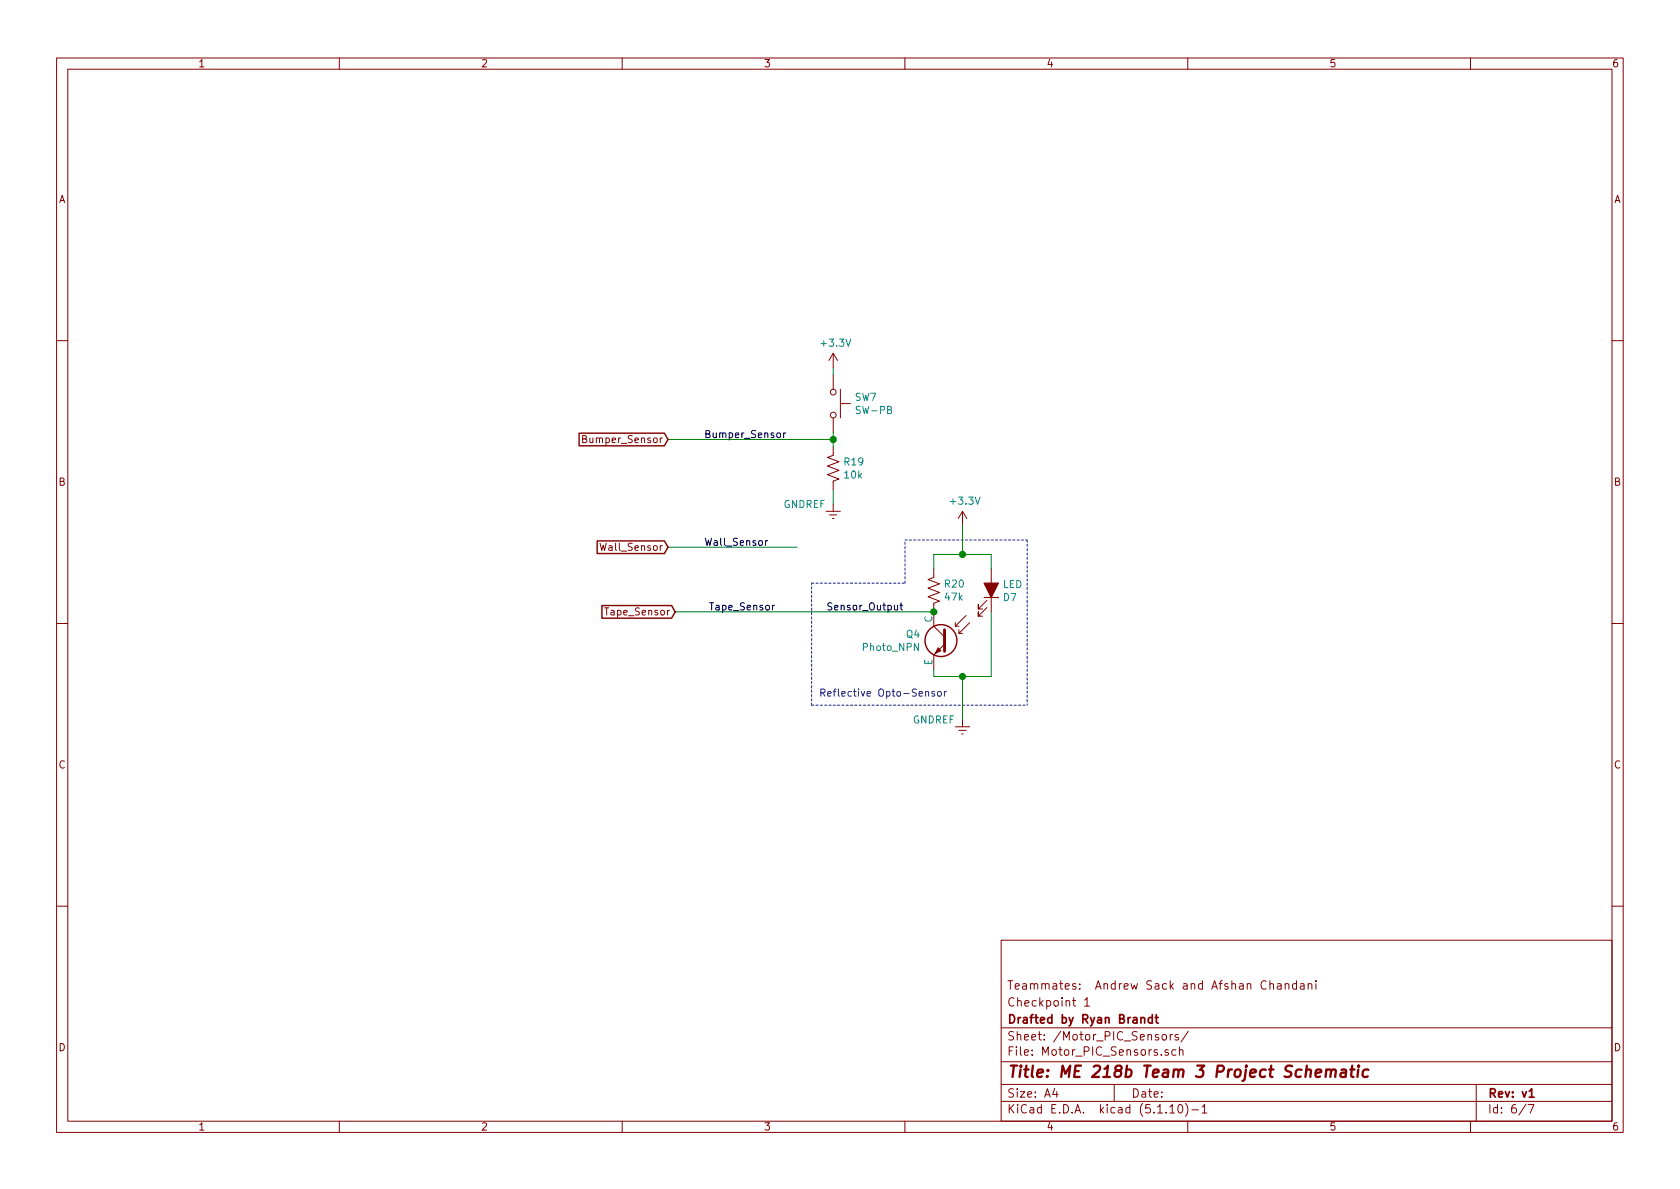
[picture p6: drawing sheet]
EESchema Schematic File Version 4
EELAYER 30 0
EELAYER END
$Descr A4 11693 8268
encoding utf-8
Sheet 6 7
Title "ME 218b Team 3 Project Schematic"
Date ""
Rev "v1"
Comp "Drafted by Ryan Brandt"
Comment1 "Checkpoint 1"
Comment2 "Teammates:  Andrew Sack and Afshan Chandani"
Comment3 ""
Comment4 ""
$EndDescr
$Comp
L ME218_BaseLib:LED D7
U 1 1
P 6900 4100
F 0 "D7" V 6847 4178 50  0000 L CNN
F 1 "LED" V 6938 4178 50  0000 L CNN
F 2 "" H 6900 4100 50  0001 C CNN
F 3 "" H 6900 4100 50  0001 C CNN
	1    6900 4100
	0    1    -1   0   
$EndComp
$Comp
L ME218_BaseLib:Res1 R20
U 1 1
P 6500 4100
F 0 "R20" H 6432 4146 50  0000 R CNN
F 1 "47k" H 6432 4055 50  0000 R CNN
F 2 "" V 6540 4090 50  0001 C CNN
F 3 "" H 6500 4100 50  0001 C CNN
	1    6500 4100
	-1   0    0    -1  
$EndComp
$Comp
L ME218_BaseLib:Photo_NPN Q4
U 1 1
P 6600 4450
F 0 "Q4" H 6791 4496 50  0000 L CNN
F 1 "Photo_NPN" H 6791 4405 50  0000 L CNN
F 2 "" H 6800 4550 50  0001 C CNN
F 3 "" H 6600 4450 50  0001 C CNN
	1    6600 4450
	-1   0    0    -1  
$EndComp
Wire Wire Line
	6900 4250 6900 4700
Wire Wire Line
	6900 4700 6700 4700
Wire Wire Line
	6500 4700 6500 4650
Wire Wire Line
	6900 3950 6900 3850
Wire Wire Line
	6900 3850 6700 3850
Wire Wire Line
	6500 3850 6500 3950
Wire Wire Line
	6700 3850 6700 3650
Connection ~ 6700 3850
Wire Wire Line
	6700 3850 6500 3850
Connection ~ 6700 4700
Wire Wire Line
	6700 4700 6500 4700
Connection ~ 6500 4250
Wire Notes Line
	5650 4900 5650 4050
Text Notes 5700 4850 0    50   ~ 0
Reflective Opto-Sensor
Wire Notes Line
	5650 4900 7150 4900
Wire Notes Line
	5650 4050 6300 4050
Wire Notes Line
	7150 3750 7150 4900
Wire Wire Line
	6700 4700 6700 5000
$Comp
L power:GNDREF #PWR057
U 1 1
P 6700 5000
F 0 "#PWR057" H 6700 4750 50  0001 C CNN
F 1 "GNDREF" H 6500 5000 50  0000 C CNN
F 2 "" H 6700 5000 50  0001 C CNN
F 3 "" H 6700 5000 50  0001 C CNN
	1    6700 5000
	1    0    0    -1  
$EndComp
$Comp
L power:+3.3V #PWR056
U 1 1
P 6700 3650
F 0 "#PWR056" H 6700 3500 50  0001 C CNN
F 1 "+3.3V" H 6715 3823 50  0000 C CNN
F 2 "" H 6700 3650 50  0001 C CNN
F 3 "" H 6700 3650 50  0001 C CNN
	1    6700 3650
	1    0    0    -1  
$EndComp
Text Label 5750 4250 0    50   ~ 0
Sensor_Output
Wire Notes Line
	6300 4050 6300 3750
Wire Notes Line
	6300 3750 7150 3750
Wire Wire Line
	4700 4250 6500 4250
Text Label 5400 4250 2    50   ~ 0
Tape_Sensor
Text GLabel 4700 4250 0    50   Input ~ 0
Tape_Sensor
Wire Wire Line
	4650 3800 5550 3800
Text Label 4900 3800 0    50   ~ 0
Wall_Sensor
Text GLabel 4650 3800 0    50   Input ~ 0
Wall_Sensor
Text Label 4900 3050 0    50   ~ 0
Bumper_Sensor
Text GLabel 4650 3050 0    50   Input ~ 0
Bumper_Sensor
$Comp
L power:+3.3V #PWR054
U 1 1
P 5800 2550
F 0 "#PWR054" H 5800 2400 50  0001 C CNN
F 1 "+3.3V" H 5815 2723 50  0000 C CNN
F 2 "" H 5800 2550 50  0001 C CNN
F 3 "" H 5800 2550 50  0001 C CNN
	1    5800 2550
	1    0    0    -1  
$EndComp
$Comp
L ME218_BaseLib:SW-PB SW7
U 1 1
P 5800 2800
F 0 "SW7" V 5754 2948 50  0000 L CNN
F 1 "SW-PB" V 5845 2948 50  0000 L CNN
F 2 "" H 5800 3000 50  0001 C CNN
F 3 "" H 5800 3000 50  0001 C CNN
	1    5800 2800
	0    1    1    0   
$EndComp
$Comp
L ME218_BaseLib:Res1 R19
U 1 1
P 5800 3250
F 0 "R19" H 5732 3296 50  0000 R CNN
F 1 "10k" H 5732 3205 50  0000 R CNN
F 2 "" V 5840 3240 50  0001 C CNN
F 3 "" H 5800 3250 50  0001 C CNN
	1    5800 3250
	-1   0    0    -1  
$EndComp
$Comp
L power:GNDREF #PWR055
U 1 1
P 5800 3500
F 0 "#PWR055" H 5800 3250 50  0001 C CNN
F 1 "GNDREF" H 5600 3500 50  0000 C CNN
F 2 "" H 5800 3500 50  0001 C CNN
F 3 "" H 5800 3500 50  0001 C CNN
	1    5800 3500
	1    0    0    -1  
$EndComp
Wire Wire Line
	5800 3500 5800 3400
Wire Wire Line
	5800 3100 5800 3050
Wire Wire Line
	4650 3050 5800 3050
Connection ~ 5800 3050
Wire Wire Line
	5800 3050 5800 3000
Wire Wire Line
	5800 2600 5800 2550
$EndSCHEMATC
